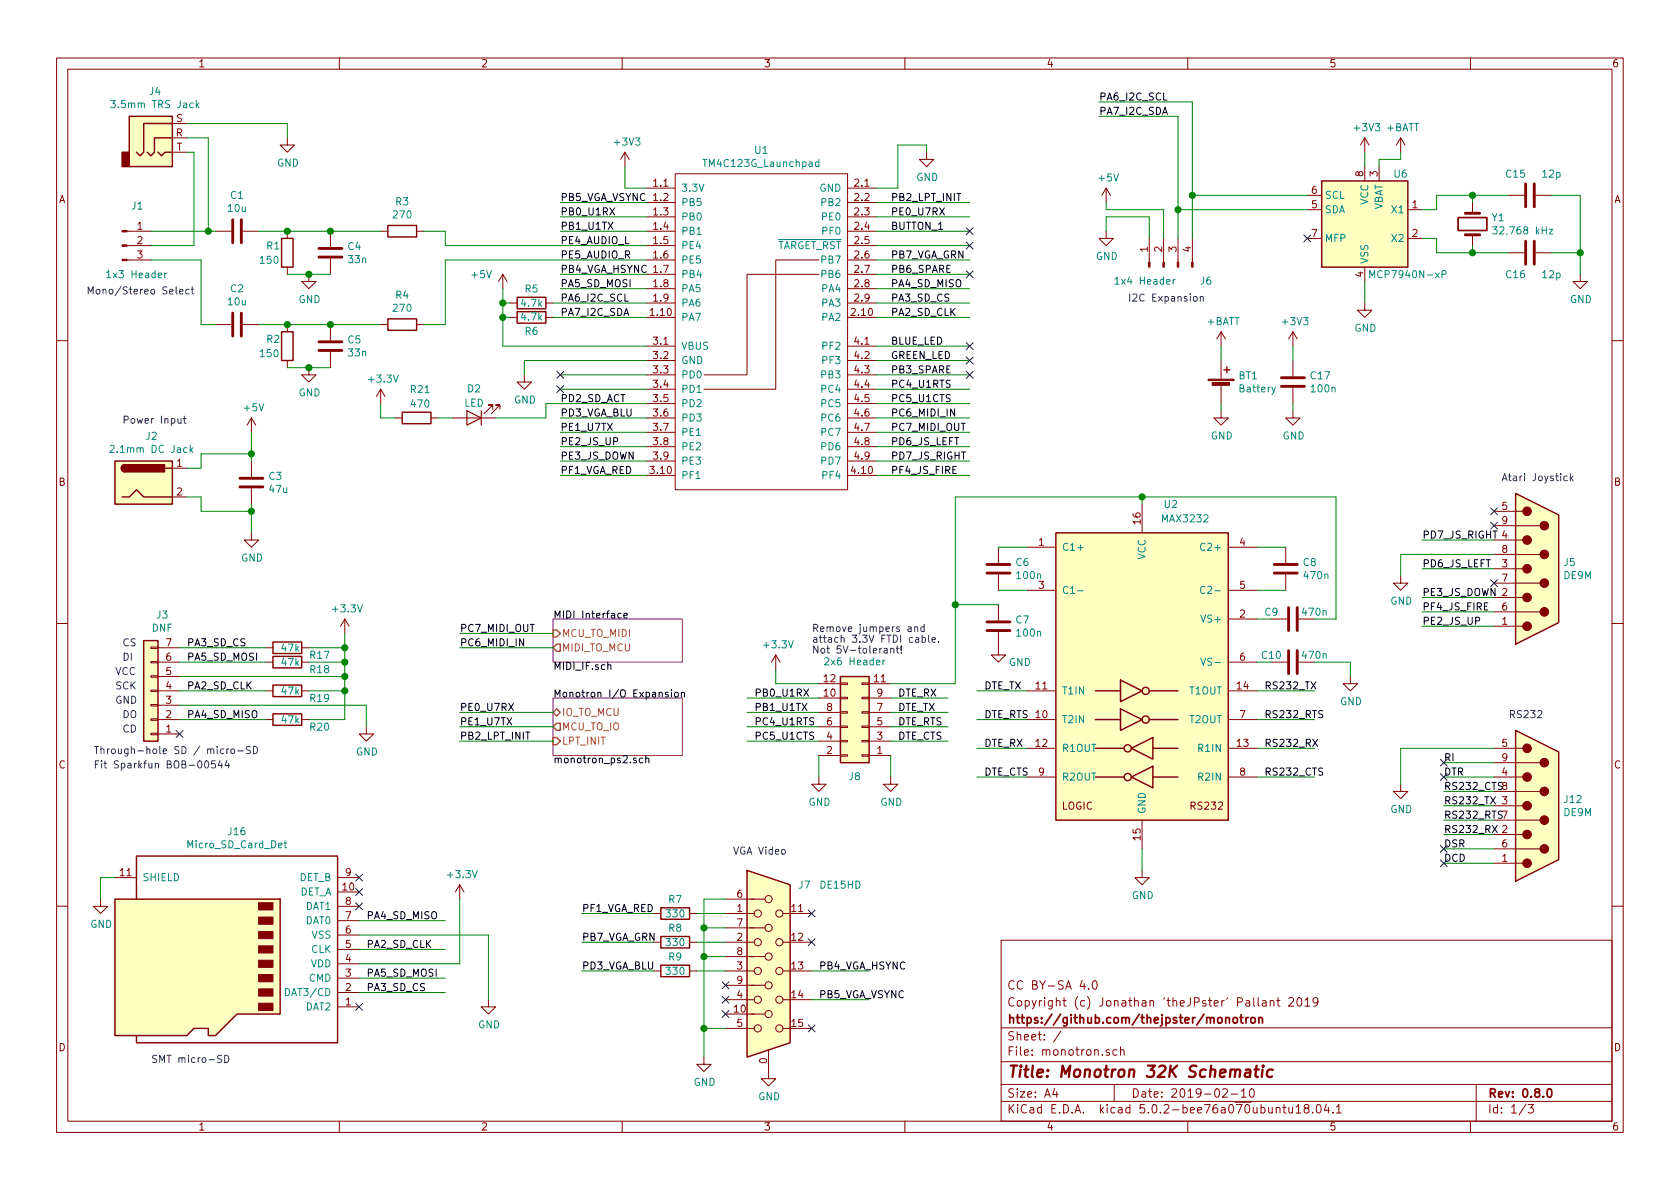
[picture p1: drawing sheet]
EESchema Schematic File Version 4
LIBS:monotron-cache
EELAYER 26 0
EELAYER END
$Descr A4 11693 8268
encoding utf-8
Sheet 1 3
Title "Monotron 32K Schematic"
Date "2019-02-10"
Rev "0.8.0"
Comp "https://github.com/thejpster/monotron"
Comment1 "Copyright (c) Jonathan 'theJPster' Pallant 2019"
Comment2 "CC BY-SA 4.0"
Comment3 ""
Comment4 ""
$EndDescr
$Comp
L power:+5V #PWR02
U 1 1
P 1750 3000
F 0 "#PWR02" H 1750 2850 50  0001 C CNN
F 1 "+5V" H 1765 3173 50  0000 C CNN
F 2 "" H 1750 3000 50  0001 C CNN
F 3 "" H 1750 3000 50  0001 C CNN
	1    1750 3000
	1    0    0    -1  
$EndComp
$Comp
L power:GND #PWR03
U 1 1
P 1750 3700
F 0 "#PWR03" H 1750 3450 50  0001 C CNN
F 1 "GND" H 1755 3527 50  0000 C CNN
F 2 "" H 1750 3700 50  0001 C CNN
F 3 "" H 1750 3700 50  0001 C CNN
	1    1750 3700
	1    0    0    -1  
$EndComp
$Comp
L Device:C C3
U 1 1
P 1750 3350
F 0 "C3" H 1865 3396 50  0000 L CNN
F 1 "47u" H 1865 3305 50  0000 L CNN
F 2 "Capacitor_THT:C_Radial_D5.0mm_H5.0mm_P2.00mm" H 1788 3200 50  0001 C CNN
F 3 "~" H 1750 3350 50  0001 C CNN
	1    1750 3350
	1    0    0    -1  
$EndComp
Text Notes 850  2950 0    50   ~ 0
Power Input
$Comp
L Connector:DB9_Male J5
U 1 1
P 10700 3950
F 0 "J5" H 10880 3996 50  0000 L CNN
F 1 "DE9M" H 10880 3905 50  0000 L CNN
F 2 "Connector_Dsub:DSUB-9_Male_Horizontal_P2.77x2.84mm_EdgePinOffset7.70mm_Housed_MountingHolesOffset9.12mm" H 10700 3950 50  0001 C CNN
F 3 " http://portal.fciconnect.com/Comergent//fci/drawing/c-dd-0024.pdf" H 10700 3950 50  0001 C CNN
F 4 "609-5918-ND" H 10700 3950 50  0001 C CNN "Digikey"
	1    10700 3950
	1    0    0    -1  
$EndComp
Text Label 9900 4350 0    50   ~ 0
PE2_JS_UP
Text Label 9900 4250 0    50   ~ 0
PF4_JS_FIRE
Text Label 9900 4150 0    50   ~ 0
PE3_JS_DOWN
Text Label 9900 3950 0    50   ~ 0
PD6_JS_LEFT
Text Label 9900 3750 0    50   ~ 0
PD7_JS_RIGHT
$Comp
L power:GND #PWR01
U 1 1
P 9750 4000
F 0 "#PWR01" H 9750 3750 50  0001 C CNN
F 1 "GND" H 9755 3827 50  0000 C CNN
F 2 "" H 9750 4000 50  0001 C CNN
F 3 "" H 9750 4000 50  0001 C CNN
	1    9750 4000
	1    0    0    -1  
$EndComp
Wire Wire Line
	6200 4850 6600 4850
Wire Wire Line
	5700 4750 5400 4750
Wire Wire Line
	5400 4750 5400 4650
$Comp
L power:+3.3V #PWR016
U 1 1
P 5400 4650
F 0 "#PWR016" H 5400 4500 50  0001 C CNN
F 1 "+3.3V" H 5415 4823 50  0000 C CNN
F 2 "" H 5400 4650 50  0001 C CNN
F 3 "" H 5400 4650 50  0001 C CNN
	1    5400 4650
	1    0    0    -1  
$EndComp
$Comp
L power:GND #PWR017
U 1 1
P 5700 5400
F 0 "#PWR017" H 5700 5150 50  0001 C CNN
F 1 "GND" H 5705 5227 50  0000 C CNN
F 2 "" H 5700 5400 50  0001 C CNN
F 3 "" H 5700 5400 50  0001 C CNN
	1    5700 5400
	1    0    0    -1  
$EndComp
Text Label 5250 5150 0    50   ~ 0
PC5_U1CTS
Text Label 5250 5050 0    50   ~ 0
PC4_U1RTS
Text Label 5250 4950 0    50   ~ 0
PB1_U1TX
Text Label 5250 4850 0    50   ~ 0
PB0_U1RX
Text Label 1300 4500 0    50   ~ 0
PA3_SD_CS
Text Label 1300 5000 0    50   ~ 0
PA4_SD_MISO
$Comp
L power:GND #PWR05
U 1 1
P 2550 5050
F 0 "#PWR05" H 2550 4800 50  0001 C CNN
F 1 "GND" H 2555 4877 50  0000 C CNN
F 2 "" H 2550 5050 50  0001 C CNN
F 3 "" H 2550 5050 50  0001 C CNN
	1    2550 5050
	1    0    0    -1  
$EndComp
$Comp
L power:+3.3V #PWR04
U 1 1
P 2400 4400
F 0 "#PWR04" H 2400 4250 50  0001 C CNN
F 1 "+3.3V" H 2415 4573 50  0000 C CNN
F 2 "" H 2400 4400 50  0001 C CNN
F 3 "" H 2400 4400 50  0001 C CNN
	1    2400 4400
	1    0    0    -1  
$EndComp
Wire Wire Line
	5200 4850 5700 4850
Wire Wire Line
	5200 4950 5700 4950
Wire Wire Line
	5200 5050 5700 5050
Wire Wire Line
	5200 5150 5700 5150
NoConn ~ 10400 3550
NoConn ~ 10400 4050
$Comp
L power:GND #PWR018
U 1 1
P 6200 5400
F 0 "#PWR018" H 6200 5150 50  0001 C CNN
F 1 "GND" H 6205 5227 50  0000 C CNN
F 2 "" H 6200 5400 50  0001 C CNN
F 3 "" H 6200 5400 50  0001 C CNN
	1    6200 5400
	1    0    0    -1  
$EndComp
Wire Wire Line
	6200 5250 6200 5400
Wire Wire Line
	5700 5400 5700 5250
$Comp
L Connector:DB15_Female_HighDensity_MountingHoles J7
U 1 1
P 5350 6750
F 0 "J7" H 5600 7350 50  0000 C CNN
F 1 "DE15HD" H 5850 7350 50  0000 C CNN
F 2 "Connector_Dsub:DSUB-15-HD_Female_Horizontal_P2.29x1.98mm_EdgePinOffset8.35mm_Housed_MountingHolesOffset10.89mm" H 4400 7150 50  0001 C CNN
F 3 "https://www.amphenol-icc.com/media/wysiwyg/files/drawing/c-cd-0012.pdf" H 4400 7150 50  0001 C CNN
F 4 "609-5181-ND" H 5350 6750 50  0001 C CNN "Digikey"
	1    5350 6750
	1    0    0    -1  
$EndComp
Wire Wire Line
	5050 6350 4850 6350
Wire Wire Line
	5050 6550 4850 6550
Wire Wire Line
	5050 6750 4850 6750
$Comp
L Device:R R7
U 1 1
P 4700 6350
F 0 "R7" V 4600 6350 50  0000 C CNN
F 1 "330" V 4700 6350 50  0000 C CNN
F 2 "Resistor_THT:R_Axial_DIN0204_L3.6mm_D1.6mm_P5.08mm_Horizontal" V 4630 6350 50  0001 C CNN
F 3 "~" H 4700 6350 50  0001 C CNN
	1    4700 6350
	0    1    1    0   
$EndComp
$Comp
L Device:R R8
U 1 1
P 4700 6550
F 0 "R8" V 4600 6550 50  0000 C CNN
F 1 "330" V 4700 6550 50  0000 C CNN
F 2 "Resistor_THT:R_Axial_DIN0204_L3.6mm_D1.6mm_P5.08mm_Horizontal" V 4630 6550 50  0001 C CNN
F 3 "~" H 4700 6550 50  0001 C CNN
	1    4700 6550
	0    1    1    0   
$EndComp
$Comp
L Device:R R9
U 1 1
P 4700 6750
F 0 "R9" V 4600 6750 50  0000 C CNN
F 1 "330" V 4700 6750 50  0000 C CNN
F 2 "Resistor_THT:R_Axial_DIN0204_L3.6mm_D1.6mm_P5.08mm_Horizontal" V 4630 6750 50  0001 C CNN
F 3 "~" H 4700 6750 50  0001 C CNN
	1    4700 6750
	0    1    1    0   
$EndComp
Text Label 4050 6350 0    50   ~ 0
PF1_VGA_RED
Text Label 4050 6550 0    50   ~ 0
PB7_VGA_GRN
Text Label 4050 6750 0    50   ~ 0
PD3_VGA_BLU
Wire Wire Line
	5650 6750 6050 6750
Wire Wire Line
	5650 6950 6050 6950
Text Label 5700 6950 0    50   ~ 0
PB5_VGA_VSYNC
Text Label 5700 6750 0    50   ~ 0
PB4_VGA_HSYNC
Wire Wire Line
	5050 6250 4900 6250
Wire Wire Line
	4900 6250 4900 6450
Wire Wire Line
	5050 6450 4900 6450
Connection ~ 4900 6450
Wire Wire Line
	4900 6450 4900 6650
Wire Wire Line
	5050 6650 4900 6650
Connection ~ 4900 6650
Wire Wire Line
	4900 6650 4900 7150
Wire Wire Line
	5050 7150 4900 7150
Connection ~ 4900 7150
Wire Wire Line
	4900 7150 4900 7350
NoConn ~ 5050 7050
NoConn ~ 5050 6950
NoConn ~ 5050 6850
NoConn ~ 5650 6350
NoConn ~ 5650 6550
NoConn ~ 5650 7150
$Comp
L power:GND #PWR013
U 1 1
P 4900 7350
F 0 "#PWR013" H 4900 7100 50  0001 C CNN
F 1 "GND" H 4905 7177 50  0000 C CNN
F 2 "" H 4900 7350 50  0001 C CNN
F 3 "" H 4900 7350 50  0001 C CNN
	1    4900 7350
	1    0    0    -1  
$EndComp
Wire Wire Line
	4050 6350 4550 6350
Wire Wire Line
	4050 6750 4550 6750
Wire Wire Line
	4050 6550 4550 6550
NoConn ~ 10400 3650
$Comp
L Connector_Generic:Conn_02x06_Odd_Even J8
U 1 1
P 6000 5050
F 0 "J8" H 6050 5400 50  0000 C CNN
F 1 "2x6 Header" H 6050 4600 50  0000 C CNN
F 2 "Connector_PinHeader_2.54mm:PinHeader_2x06_P2.54mm_Vertical" H 6000 5050 50  0001 C CNN
F 3 "~" H 6000 5050 50  0001 C CNN
F 4 "609-3263-ND‎" H 6000 5050 50  0001 C CNN "Digikey"
	1    6000 5050
	-1   0    0    1   
$EndComp
$Comp
L tm4c123g_launchpad:TM4C123G_Launchpad U1
U 1 1
P 5300 2300
F 0 "U1" H 5300 3565 50  0000 C CNN
F 1 "TM4C123G_Launchpad" H 5300 3474 50  0000 C CNN
F 2 "Launchpad:Launchpad_4x10" H 5300 2300 50  0001 C CNN
F 3 "" H 5300 2300 50  0001 C CNN
F 4 "609-6378-ND‎" H 5300 2300 50  0001 C CNN "Digikey"
F 5 "296-35760-ND" H 5300 2300 50  0001 C CNN "Digikey"
	1    5300 2300
	1    0    0    -1  
$EndComp
$Comp
L power:+3V3 #PWR014
U 1 1
P 4350 1150
F 0 "#PWR014" H 4350 1000 50  0001 C CNN
F 1 "+3V3" H 4365 1323 50  0000 C CNN
F 2 "" H 4350 1150 50  0001 C CNN
F 3 "" H 4350 1150 50  0001 C CNN
	1    4350 1150
	1    0    0    -1  
$EndComp
Wire Wire Line
	4500 1300 4350 1300
Wire Wire Line
	4350 1300 4350 1150
$Comp
L power:GND #PWR019
U 1 1
P 6450 1050
F 0 "#PWR019" H 6450 800 50  0001 C CNN
F 1 "GND" H 6455 877 50  0000 C CNN
F 2 "" H 6450 1050 50  0001 C CNN
F 3 "" H 6450 1050 50  0001 C CNN
	1    6450 1050
	1    0    0    -1  
$EndComp
Wire Wire Line
	6450 1050 6450 1000
Wire Wire Line
	6450 1000 6250 1000
Wire Wire Line
	6250 1000 6250 1300
Wire Wire Line
	6250 1300 6100 1300
$Comp
L power:GND #PWR012
U 1 1
P 3650 2600
F 0 "#PWR012" H 3650 2350 50  0001 C CNN
F 1 "GND" H 3655 2427 50  0000 C CNN
F 2 "" H 3650 2600 50  0001 C CNN
F 3 "" H 3650 2600 50  0001 C CNN
	1    3650 2600
	1    0    0    -1  
$EndComp
Wire Wire Line
	4500 2500 3650 2500
Wire Wire Line
	3650 2500 3650 2600
$Comp
L power:+5V #PWR011
U 1 1
P 3500 2000
F 0 "#PWR011" H 3500 1850 50  0001 C CNN
F 1 "+5V" H 3350 2100 50  0000 C CNN
F 2 "" H 3500 2000 50  0001 C CNN
F 3 "" H 3500 2000 50  0001 C CNN
	1    3500 2000
	1    0    0    -1  
$EndComp
Text Label 3900 3300 0    50   ~ 0
PF1_VGA_RED
Wire Wire Line
	4500 3300 3900 3300
Wire Wire Line
	3900 3200 4500 3200
Wire Wire Line
	3900 3100 4500 3100
Wire Wire Line
	3900 2900 4500 2900
Wire Wire Line
	3900 2700 4500 2700
Wire Wire Line
	3900 2600 4500 2600
Wire Wire Line
	3900 1400 4500 1400
Wire Wire Line
	3900 1500 4500 1500
Wire Wire Line
	3900 1600 4500 1600
Wire Wire Line
	3900 1900 4500 1900
Wire Wire Line
	3900 2000 4500 2000
Wire Wire Line
	6100 2200 6750 2200
Wire Wire Line
	6750 2100 6100 2100
Wire Wire Line
	6750 2000 6100 2000
Wire Wire Line
	6750 1800 6100 1800
Wire Wire Line
	6750 1700 6100 1700
Wire Wire Line
	6750 1600 6100 1600
Wire Wire Line
	6750 2400 6100 2400
Wire Wire Line
	6100 2500 6750 2500
Wire Wire Line
	6100 2700 6750 2700
Wire Wire Line
	6750 2800 6100 2800
Wire Wire Line
	6100 2900 6750 2900
Wire Wire Line
	6750 3000 6100 3000
Wire Wire Line
	6100 3100 6750 3100
Wire Wire Line
	6750 3200 6100 3200
Wire Wire Line
	6100 3300 6750 3300
Text Label 6200 1800 0    50   ~ 0
PB7_VGA_GRN
Text Label 3900 2900 0    50   ~ 0
PD3_VGA_BLU
Text Label 3900 1500 0    50   ~ 0
PB0_U1RX
Text Label 3900 1600 0    50   ~ 0
PB1_U1TX
Text Label 6200 2700 0    50   ~ 0
PC4_U1RTS
Text Label 6200 2800 0    50   ~ 0
PC5_U1CTS
Text Label 3900 1900 0    50   ~ 0
PB4_VGA_HSYNC
Text Label 3900 1400 0    50   ~ 0
PB5_VGA_VSYNC
Text Label 6200 2000 0    50   ~ 0
PA4_SD_MISO
Text Label 6200 2200 0    50   ~ 0
PA2_SD_CLK
Text Label 3900 2000 0    50   ~ 0
PA5_SD_MOSI
Text Label 6200 2100 0    50   ~ 0
PA3_SD_CS
Text Label 6200 3200 0    50   ~ 0
PD7_JS_RIGHT
Text Label 6200 3100 0    50   ~ 0
PD6_JS_LEFT
Text Label 6200 3300 0    50   ~ 0
PF4_JS_FIRE
$Comp
L Connector:AudioJack3 J4
U 1 1
P 1100 950
F 0 "J4" H 1080 1275 50  0000 C CNN
F 1 "3.5mm TRS Jack" H 1080 1184 50  0000 C CNN
F 2 "Connector_Audio:Jack_3.5mm_CUI_SJ1-3533NG_Horizontal" H 1100 950 50  0001 C CNN
F 3 "~" H 1100 950 50  0001 C CNN
F 4 "CP1-3533NG-ND‎" H 1100 950 50  0001 C CNN "Digikey"
	1    1100 950 
	1    0    0    -1  
$EndComp
$Comp
L Device:R R3
U 1 1
P 2800 1600
F 0 "R3" V 2593 1600 50  0000 C CNN
F 1 "270" V 2684 1600 50  0000 C CNN
F 2 "Resistor_THT:R_Axial_DIN0204_L3.6mm_D1.6mm_P5.08mm_Horizontal" V 2730 1600 50  0001 C CNN
F 3 "~" H 2800 1600 50  0001 C CNN
	1    2800 1600
	0    1    1    0   
$EndComp
$Comp
L Device:R R4
U 1 1
P 2800 2250
F 0 "R4" V 2593 2250 50  0000 C CNN
F 1 "270" V 2684 2250 50  0000 C CNN
F 2 "Resistor_THT:R_Axial_DIN0204_L3.6mm_D1.6mm_P5.08mm_Horizontal" V 2730 2250 50  0001 C CNN
F 3 "~" H 2800 2250 50  0001 C CNN
	1    2800 2250
	0    1    1    0   
$EndComp
$Comp
L Device:R R2
U 1 1
P 2000 2400
F 0 "R2" H 1850 2450 50  0000 L CNN
F 1 "150" H 1800 2350 50  0000 L CNN
F 2 "Resistor_THT:R_Axial_DIN0204_L3.6mm_D1.6mm_P5.08mm_Horizontal" V 1930 2400 50  0001 C CNN
F 3 "~" H 2000 2400 50  0001 C CNN
	1    2000 2400
	1    0    0    -1  
$EndComp
$Comp
L Device:R R1
U 1 1
P 2000 1750
F 0 "R1" H 1850 1800 50  0000 L CNN
F 1 "150" H 1800 1700 50  0000 L CNN
F 2 "Resistor_THT:R_Axial_DIN0204_L3.6mm_D1.6mm_P5.08mm_Horizontal" V 1930 1750 50  0001 C CNN
F 3 "~" H 2000 1750 50  0001 C CNN
	1    2000 1750
	1    0    0    -1  
$EndComp
$Comp
L Device:C C4
U 1 1
P 2300 1750
F 0 "C4" H 2415 1796 50  0000 L CNN
F 1 "33n" H 2415 1705 50  0000 L CNN
F 2 "Capacitor_THT:C_Disc_D5.0mm_W2.5mm_P2.50mm" H 2338 1600 50  0001 C CNN
F 3 "~" H 2300 1750 50  0001 C CNN
	1    2300 1750
	1    0    0    -1  
$EndComp
$Comp
L Device:C C5
U 1 1
P 2300 2400
F 0 "C5" H 2415 2446 50  0000 L CNN
F 1 "33n" H 2415 2355 50  0000 L CNN
F 2 "Capacitor_THT:C_Disc_D5.0mm_W2.5mm_P2.50mm" H 2338 2250 50  0001 C CNN
F 3 "~" H 2300 2400 50  0001 C CNN
	1    2300 2400
	1    0    0    -1  
$EndComp
$Comp
L Device:C C2
U 1 1
P 1650 2250
F 0 "C2" V 1398 2250 50  0000 C CNN
F 1 "10u" V 1489 2250 50  0000 C CNN
F 2 "Capacitor_THT:C_Radial_D5.0mm_H5.0mm_P2.00mm" H 1688 2100 50  0001 C CNN
F 3 "~" H 1650 2250 50  0001 C CNN
	1    1650 2250
	0    1    1    0   
$EndComp
$Comp
L Device:C C1
U 1 1
P 1650 1600
F 0 "C1" V 1398 1600 50  0000 C CNN
F 1 "10u" V 1489 1600 50  0000 C CNN
F 2 "Capacitor_THT:C_Radial_D5.0mm_H5.0mm_P2.00mm" H 1688 1450 50  0001 C CNN
F 3 "~" H 1650 1600 50  0001 C CNN
	1    1650 1600
	0    1    1    0   
$EndComp
Wire Wire Line
	1800 1600 2000 1600
Wire Wire Line
	2000 1600 2300 1600
Connection ~ 2000 1600
Wire Wire Line
	2300 1600 2650 1600
Connection ~ 2300 1600
Wire Wire Line
	2300 2250 2650 2250
Wire Wire Line
	2000 2250 2300 2250
Connection ~ 2300 2250
Wire Wire Line
	2000 2250 1800 2250
Connection ~ 2000 2250
Wire Wire Line
	2000 2550 2150 2550
Wire Wire Line
	2000 1900 2150 1900
$Comp
L power:GND #PWR07
U 1 1
P 2150 1900
F 0 "#PWR07" H 2150 1650 50  0001 C CNN
F 1 "GND" H 2155 1727 50  0000 C CNN
F 2 "" H 2150 1900 50  0001 C CNN
F 3 "" H 2150 1900 50  0001 C CNN
	1    2150 1900
	1    0    0    -1  
$EndComp
Connection ~ 2150 1900
Wire Wire Line
	2150 1900 2300 1900
$Comp
L power:GND #PWR08
U 1 1
P 2150 2550
F 0 "#PWR08" H 2150 2300 50  0001 C CNN
F 1 "GND" H 2155 2377 50  0000 C CNN
F 2 "" H 2150 2550 50  0001 C CNN
F 3 "" H 2150 2550 50  0001 C CNN
	1    2150 2550
	1    0    0    -1  
$EndComp
Connection ~ 2150 2550
Wire Wire Line
	2150 2550 2300 2550
Wire Wire Line
	1400 1800 1400 2250
Wire Wire Line
	1400 2250 1500 2250
$Comp
L power:GND #PWR06
U 1 1
P 2000 950
F 0 "#PWR06" H 2000 700 50  0001 C CNN
F 1 "GND" H 2005 777 50  0000 C CNN
F 2 "" H 2000 950 50  0001 C CNN
F 3 "" H 2000 950 50  0001 C CNN
	1    2000 950 
	1    0    0    -1  
$EndComp
$Comp
L Connector:Conn_01x03_Male J1
U 1 1
P 850 1700
F 0 "J1" H 956 1978 50  0000 C CNN
F 1 "1x3 Header" H 950 1500 50  0000 C CNN
F 2 "Connector_PinHeader_2.54mm:PinHeader_1x03_P2.54mm_Vertical" H 850 1700 50  0001 C CNN
F 3 "~" H 850 1700 50  0001 C CNN
F 4 "609-3504-ND‎" H 850 1700 50  0001 C CNN "Digikey"
	1    850  1700
	1    0    0    -1  
$EndComp
Wire Wire Line
	1050 1600 1450 1600
Wire Wire Line
	1400 1800 1050 1800
Wire Wire Line
	1300 850  2000 850 
Wire Wire Line
	2000 850  2000 950 
Wire Wire Line
	1450 1600 1450 950 
Wire Wire Line
	1450 950  1300 950 
Connection ~ 1450 1600
Wire Wire Line
	1450 1600 1500 1600
Wire Wire Line
	1050 1700 1350 1700
Wire Wire Line
	1350 1700 1350 1050
Wire Wire Line
	1350 1050 1300 1050
NoConn ~ 6750 2400
NoConn ~ 6750 2500
NoConn ~ 3900 2700
NoConn ~ 6750 1600
NoConn ~ 6750 1700
Text Label 3900 2100 0    50   ~ 0
PA6_I2C_SCL
Text Label 3900 2200 0    50   ~ 0
PA7_I2C_SDA
Wire Wire Line
	3900 3000 4500 3000
$Sheet
S 3850 4850 900  400 
U 5C821310
F0 "Monotron I/O Expansion" 50
F1 "monotron_ps2.sch" 50
F2 "IO_TO_MCU" B L 3850 4950 50 
F3 "MCU_TO_IO" O L 3850 5050 50 
F4 "LPT_INIT" I L 3850 5150 50 
$EndSheet
Text Label 3200 4950 0    50   ~ 0
PE0_U7RX
Text Label 3200 5050 0    50   ~ 0
PE1_U7TX
Text Label 6200 1500 0    50   ~ 0
PE0_U7RX
$Comp
L Device:R R6
U 1 1
P 3700 2200
F 0 "R6" V 3600 2200 50  0000 C CNN
F 1 "4.7k" V 3700 2200 50  0000 C CNN
F 2 "Resistor_THT:R_Axial_DIN0204_L3.6mm_D1.6mm_P5.08mm_Horizontal" V 3630 2200 50  0001 C CNN
F 3 "~" H 3700 2200 50  0001 C CNN
	1    3700 2200
	0    -1   -1   0   
$EndComp
$Comp
L Device:R R5
U 1 1
P 3700 2100
F 0 "R5" V 3600 2100 50  0000 C CNN
F 1 "4.7k" V 3700 2100 50  0000 C CNN
F 2 "Resistor_THT:R_Axial_DIN0204_L3.6mm_D1.6mm_P5.08mm_Horizontal" V 3630 2100 50  0001 C CNN
F 3 "~" H 3700 2100 50  0001 C CNN
	1    3700 2100
	0    1    1    0   
$EndComp
Wire Wire Line
	3500 2400 3500 2200
Wire Wire Line
	3500 2400 4500 2400
Wire Wire Line
	3850 2200 4500 2200
Wire Wire Line
	3850 2100 4500 2100
Wire Wire Line
	3550 2100 3500 2100
Connection ~ 3500 2100
Wire Wire Line
	3500 2100 3500 2000
Wire Wire Line
	3550 2200 3500 2200
Connection ~ 3500 2200
Wire Wire Line
	3500 2200 3500 2100
Wire Wire Line
	6100 1500 6750 1500
$Comp
L Connector:Jack-DC J2
U 1 1
P 1000 3350
F 0 "J2" H 1055 3675 50  0000 C CNN
F 1 "2.1mm DC Jack" H 1055 3584 50  0000 C CNN
F 2 "Connector_BarrelJack:BarrelJack_CUI_PJ-102AH_Horizontal" H 1050 3310 50  0001 C CNN
F 3 "https://www.cui.com/product/resource/digikeypdf/pj-102a.pdf" H 1050 3310 50  0001 C CNN
F 4 "CP-102A-ND" H 1000 3350 50  0001 C CNN "Digikey"
	1    1000 3350
	1    0    0    -1  
$EndComp
Wire Wire Line
	1300 3450 1400 3450
Wire Wire Line
	1400 3450 1400 3550
Wire Wire Line
	1400 3550 1750 3550
Wire Wire Line
	1750 3550 1750 3500
Wire Wire Line
	1750 3200 1750 3150
Wire Wire Line
	1750 3150 1400 3150
Wire Wire Line
	1400 3150 1400 3250
Wire Wire Line
	1400 3250 1300 3250
Wire Wire Line
	1750 3000 1750 3150
Connection ~ 1750 3150
Wire Wire Line
	1750 3550 1750 3700
Connection ~ 1750 3550
Text Label 3900 3000 0    50   ~ 0
PE1_U7TX
$Comp
L Connector:Conn_01x04_Male J6
U 1 1
P 8100 1850
F 0 "J6" V 8000 1600 50  0000 R CNN
F 1 "1x4 Header" V 8000 2200 50  0000 R CNN
F 2 "Connector_PinHeader_2.54mm:PinHeader_1x04_P2.54mm_Vertical" H 8100 1850 50  0001 C CNN
F 3 "~" H 8100 1850 50  0001 C CNN
	1    8100 1850
	0    -1   -1   0   
$EndComp
$Comp
L power:+5V #PWR09
U 1 1
P 7700 1400
F 0 "#PWR09" H 7700 1250 50  0001 C CNN
F 1 "+5V" H 7715 1573 50  0000 C CNN
F 2 "" H 7700 1400 50  0001 C CNN
F 3 "" H 7700 1400 50  0001 C CNN
	1    7700 1400
	1    0    0    -1  
$EndComp
$Comp
L power:GND #PWR010
U 1 1
P 7700 1600
F 0 "#PWR010" H 7700 1350 50  0001 C CNN
F 1 "GND" H 7705 1427 50  0000 C CNN
F 2 "" H 7700 1600 50  0001 C CNN
F 3 "" H 7700 1600 50  0001 C CNN
	1    7700 1600
	1    0    0    -1  
$EndComp
Text Label 7650 700  0    50   ~ 0
PA6_I2C_SCL
Text Label 7650 800  0    50   ~ 0
PA7_I2C_SDA
$Comp
L Connector_Generic:Conn_01x07 J3
U 1 1
P 1050 4800
F 0 "J3" H 970 4275 50  0000 C CNN
F 1 "DNF" H 970 4366 50  0000 C CNN
F 2 "Connector_PinHeader_2.54mm:PinHeader_1x07_P2.54mm_Vertical" H 1050 4800 50  0001 C CNN
F 3 "~" H 1050 4800 50  0001 C CNN
	1    1050 4800
	-1   0    0    1   
$EndComp
Text Label 1300 4600 0    50   ~ 0
PA5_SD_MOSI
Text Label 1300 4800 0    50   ~ 0
PA2_SD_CLK
NoConn ~ 1250 5100
Text Notes 850  5100 0    50   ~ 0
CD
Text Notes 850  5000 0    50   ~ 0
DO
Text Notes 800  4900 0    50   ~ 0
GND
Text Notes 800  4800 0    50   ~ 0
SCK
Text Notes 800  4700 0    50   ~ 0
VCC
Text Notes 850  4600 0    50   ~ 0
DI
Text Notes 850  4500 0    50   ~ 0
CS
$Comp
L Interface_UART:MAX3232 U?
U 1 1
P 7950 4700
AR Path="/5C526519/5C4BB18D" Ref="U?"  Part="1" 
AR Path="/5C4BB18D" Ref="U2"  Part="1" 
F 0 "U2" H 8150 5900 50  0000 C CNN
F 1 "MAX3232" H 8250 5800 50  0000 C CNN
F 2 "Package_DIP:DIP-16_W7.62mm" H 8000 3650 50  0001 L CNN
F 3 "http://www.intersil.com/content/dam/Intersil/documents/icl3/icl3221-22-23-32-41-43.pdf" H 7950 4800 50  0001 C CNN
F 4 "ICL3232CPZ-ND" H 7950 4700 50  0001 C CNN "Digikey"
	1    7950 4700
	1    0    0    -1  
$EndComp
$Comp
L Connector:DB9_Male J?
U 1 1
P 10700 5600
AR Path="/5C526519/5C4BB195" Ref="J?"  Part="1" 
AR Path="/5C4BB195" Ref="J12"  Part="1" 
F 0 "J12" H 10880 5646 50  0000 L CNN
F 1 "DE9M" H 10880 5555 50  0000 L CNN
F 2 "Connector_Dsub:DSUB-9_Male_Horizontal_P2.77x2.84mm_EdgePinOffset7.70mm_Housed_MountingHolesOffset9.12mm" H 10700 5600 50  0001 C CNN
F 3 "http://portal.fciconnect.com/Comergent//fci/drawing/c-dd-0024.pdf" H 10700 5600 50  0001 C CNN
F 4 "609-5918-ND" H 10700 5600 50  0001 C CNN "Digikey"
	1    10700 5600
	1    0    0    -1  
$EndComp
Wire Wire Line
	7950 3450 7950 3500
Wire Wire Line
	6800 5000 7150 5000
Wire Wire Line
	6800 4800 7150 4800
Wire Wire Line
	6800 5400 7150 5400
$Comp
L power:GND #PWR?
U 1 1
P 7950 6050
AR Path="/5C526519/5C4BB1A5" Ref="#PWR?"  Part="1" 
AR Path="/5C4BB1A5" Ref="#PWR025"  Part="1" 
F 0 "#PWR025" H 7950 5800 50  0001 C CNN
F 1 "GND" H 7955 5877 50  0000 C CNN
F 2 "" H 7950 6050 50  0001 C CNN
F 3 "" H 7950 6050 50  0001 C CNN
	1    7950 6050
	1    0    0    -1  
$EndComp
Wire Wire Line
	7950 5900 7950 6050
$Comp
L Device:C C?
U 1 1
P 6950 3950
AR Path="/5C526519/5C4BB1AC" Ref="C?"  Part="1" 
AR Path="/5C4BB1AC" Ref="C6"  Part="1" 
F 0 "C6" H 7065 3996 50  0000 L CNN
F 1 "100n" H 7065 3905 50  0000 L CNN
F 2 "Capacitor_THT:C_Disc_D5.0mm_W2.5mm_P2.50mm" H 6988 3800 50  0001 C CNN
F 3 "~" H 6950 3950 50  0001 C CNN
	1    6950 3950
	1    0    0    -1  
$EndComp
$Comp
L Device:C C?
U 1 1
P 8950 3950
AR Path="/5C526519/5C4BB1B3" Ref="C?"  Part="1" 
AR Path="/5C4BB1B3" Ref="C8"  Part="1" 
F 0 "C8" H 9065 3996 50  0000 L CNN
F 1 "470n" H 9065 3905 50  0000 L CNN
F 2 "Capacitor_THT:C_Disc_D5.0mm_W2.5mm_P2.50mm" H 8988 3800 50  0001 C CNN
F 3 "~" H 8950 3950 50  0001 C CNN
	1    8950 3950
	1    0    0    -1  
$EndComp
$Comp
L Device:C C?
U 1 1
P 9000 4300
AR Path="/5C526519/5C4BB1BA" Ref="C?"  Part="1" 
AR Path="/5C4BB1BA" Ref="C9"  Part="1" 
F 0 "C9" V 8950 4150 50  0000 C CNN
F 1 "470n" V 8950 4450 50  0000 C CNN
F 2 "Capacitor_THT:C_Disc_D5.0mm_W2.5mm_P2.50mm" H 9038 4150 50  0001 C CNN
F 3 "~" H 9000 4300 50  0001 C CNN
	1    9000 4300
	0    1    1    0   
$EndComp
$Comp
L Device:C C?
U 1 1
P 9000 4600
AR Path="/5C526519/5C4BB1C1" Ref="C?"  Part="1" 
AR Path="/5C4BB1C1" Ref="C10"  Part="1" 
F 0 "C10" V 8950 4450 50  0000 C CNN
F 1 "470n" V 8950 4750 50  0000 C CNN
F 2 "Capacitor_THT:C_Disc_D5.0mm_W2.5mm_P2.50mm" H 9038 4450 50  0001 C CNN
F 3 "~" H 9000 4600 50  0001 C CNN
	1    9000 4600
	0    1    1    0   
$EndComp
Wire Wire Line
	8750 4100 8950 4100
Wire Wire Line
	8750 3800 8950 3800
Wire Wire Line
	6950 3800 7150 3800
Wire Wire Line
	6950 4100 7150 4100
$Comp
L power:GND #PWR?
U 1 1
P 9400 4700
AR Path="/5C526519/5C4BB1CE" Ref="#PWR?"  Part="1" 
AR Path="/5C4BB1CE" Ref="#PWR026"  Part="1" 
F 0 "#PWR026" H 9400 4450 50  0001 C CNN
F 1 "GND" H 9405 4527 50  0000 C CNN
F 2 "" H 9400 4700 50  0001 C CNN
F 3 "" H 9400 4700 50  0001 C CNN
	1    9400 4700
	1    0    0    -1  
$EndComp
Wire Wire Line
	9400 4600 9400 4700
$Comp
L power:GND #PWR?
U 1 1
P 9750 5450
AR Path="/5C526519/5C4BB1DE" Ref="#PWR?"  Part="1" 
AR Path="/5C4BB1DE" Ref="#PWR027"  Part="1" 
F 0 "#PWR027" H 9750 5200 50  0001 C CNN
F 1 "GND" H 9755 5277 50  0000 C CNN
F 2 "" H 9750 5450 50  0001 C CNN
F 3 "" H 9750 5450 50  0001 C CNN
	1    9750 5450
	1    0    0    -1  
$EndComp
Text Label 10050 5300 0    50   ~ 0
RI
Wire Wire Line
	10050 5300 10400 5300
Wire Wire Line
	10050 5400 10400 5400
Wire Wire Line
	10050 5500 10400 5500
Wire Wire Line
	10050 5600 10400 5600
Wire Wire Line
	10050 5700 10400 5700
Wire Wire Line
	10050 5800 10400 5800
Wire Wire Line
	10050 5900 10400 5900
Wire Wire Line
	10050 6000 10400 6000
Text Label 10050 5400 0    50   ~ 0
DTR
Text Label 10050 5500 0    50   ~ 0
RS232_CTS
Text Label 10050 5600 0    50   ~ 0
RS232_TX
Text Label 10050 5700 0    50   ~ 0
RS232_RTS
Text Label 10050 5800 0    50   ~ 0
RS232_RX
Text Label 10050 5900 0    50   ~ 0
DSR
Text Label 10050 6000 0    50   ~ 0
DCD
Wire Wire Line
	8750 4800 9150 4800
Wire Wire Line
	8750 5000 9150 5000
Wire Wire Line
	8750 5200 9150 5200
Wire Wire Line
	8750 5400 9150 5400
Text Label 8800 4800 0    50   ~ 0
RS232_TX
Text Label 8800 5000 0    50   ~ 0
RS232_RTS
Text Label 8800 5200 0    50   ~ 0
RS232_RX
Text Label 8800 5400 0    50   ~ 0
RS232_CTS
$Comp
L Device:C C?
U 1 1
P 6950 4350
AR Path="/5C526519/5C4BB204" Ref="C?"  Part="1" 
AR Path="/5C4BB204" Ref="C7"  Part="1" 
F 0 "C7" H 7065 4396 50  0000 L CNN
F 1 "100n" H 7065 4305 50  0000 L CNN
F 2 "Capacitor_THT:C_Disc_D5.0mm_W2.5mm_P2.50mm" H 6988 4200 50  0001 C CNN
F 3 "~" H 6950 4350 50  0001 C CNN
	1    6950 4350
	1    0    0    -1  
$EndComp
$Comp
L power:GND #PWR?
U 1 1
P 6950 4500
AR Path="/5C526519/5C4BB211" Ref="#PWR?"  Part="1" 
AR Path="/5C4BB211" Ref="#PWR020"  Part="1" 
F 0 "#PWR020" H 6950 4250 50  0001 C CNN
F 1 "GND" H 7100 4400 50  0000 C CNN
F 2 "" H 6950 4500 50  0001 C CNN
F 3 "" H 6950 4500 50  0001 C CNN
	1    6950 4500
	1    0    0    -1  
$EndComp
NoConn ~ 10050 5300
NoConn ~ 10050 5400
NoConn ~ 10050 5900
NoConn ~ 10050 6000
Wire Wire Line
	6800 5200 7150 5200
Text Label 6250 4850 0    50   ~ 0
DTE_RX
Text Label 6250 4950 0    50   ~ 0
DTE_TX
Text Label 6250 5050 0    50   ~ 0
DTE_RTS
Text Label 6250 5150 0    50   ~ 0
DTE_CTS
Text Label 6850 4800 0    50   ~ 0
DTE_TX
Text Label 6850 5000 0    50   ~ 0
DTE_RTS
Text Label 6850 5200 0    50   ~ 0
DTE_RX
Text Label 6850 5400 0    50   ~ 0
DTE_CTS
Wire Wire Line
	6200 5150 6600 5150
Wire Wire Line
	6200 5050 6600 5050
Wire Wire Line
	6200 4950 6600 4950
$Comp
L power:GND #PWR015
U 1 1
P 5350 7450
F 0 "#PWR015" H 5350 7200 50  0001 C CNN
F 1 "GND" H 5355 7277 50  0000 C CNN
F 2 "" H 5350 7450 50  0001 C CNN
F 3 "" H 5350 7450 50  0001 C CNN
	1    5350 7450
	1    0    0    -1  
$EndComp
NoConn ~ 3900 2600
Wire Wire Line
	7950 3450 9300 3450
Connection ~ 7950 3450
Wire Wire Line
	6650 4750 6650 4200
Wire Wire Line
	6650 3450 7950 3450
Text Notes 650  5250 0    50   ~ 0
Through-hole SD / micro-SD
Text Label 3900 1700 0    50   ~ 0
PE4_AUDIO_L
Text Label 3900 1800 0    50   ~ 0
PE5_AUDIO_R
Text Notes 5650 4550 0    50   ~ 0
Remove jumpers and\nattach 3.3V FTDI cable.\nNot 5V-tolerant!
Text Label 3900 2800 0    50   ~ 0
PD2_SD_ACT
Text Label 3900 3100 0    50   ~ 0
PE2_JS_UP
Text Label 3900 3200 0    50   ~ 0
PE3_JS_DOWN
Wire Wire Line
	9900 3750 10400 3750
Wire Wire Line
	9900 3950 10400 3950
Wire Wire Line
	9900 4150 10400 4150
Wire Wire Line
	9900 4250 10400 4250
Wire Wire Line
	9900 4350 10400 4350
Text Label 6200 1400 0    50   ~ 0
PB2_LPT_INIT
Text Label 6200 1600 0    50   ~ 0
BUTTON_1
Text Label 6200 1900 0    50   ~ 0
PB6_SPARE
Text Label 6200 2400 0    50   ~ 0
BLUE_LED
Text Label 6200 2500 0    50   ~ 0
GREEN_LED
Text Label 6200 2600 0    50   ~ 0
PB3_SPARE
Text Label 6200 2900 0    50   ~ 0
PC6_MIDI_IN
Text Label 6200 3000 0    50   ~ 0
PC7_MIDI_OUT
Wire Wire Line
	6950 4200 6650 4200
Connection ~ 6650 4200
Wire Wire Line
	6650 4200 6650 3450
Wire Wire Line
	3100 1800 3100 2250
Wire Wire Line
	3100 2250 2950 2250
Wire Wire Line
	3100 1800 4500 1800
Wire Wire Line
	3100 1700 3100 1600
Wire Wire Line
	3100 1600 2950 1600
Wire Wire Line
	3100 1700 4500 1700
$Sheet
S 3850 4300 900  300 
U 5C3C82B1
F0 "MIDI Interface" 50
F1 "MIDI_IF.sch" 50
F2 "MCU_TO_MIDI" I L 3850 4400 50 
F3 "MIDI_TO_MCU" O L 3850 4500 50 
$EndSheet
Wire Wire Line
	3850 4400 3200 4400
Wire Wire Line
	3850 4500 3200 4500
Text Label 3200 4400 0    50   ~ 0
PC7_MIDI_OUT
Text Label 3200 4500 0    50   ~ 0
PC6_MIDI_IN
Wire Wire Line
	3850 4950 3200 4950
Wire Wire Line
	3200 5050 3850 5050
$Comp
L Timer:MCP7940N-xP U6
U 1 1
P 9500 1550
F 0 "U6" H 9750 1900 50  0000 C CNN
F 1 "MCP7940N-xP" H 9800 1200 50  0000 C CNN
F 2 "Package_DIP:DIP-8_W7.62mm" H 9500 1550 50  0001 C CNN
F 3 "http://ww1.microchip.com/downloads/en/DeviceDoc/20005010F.pdf" H 9500 1550 50  0001 C CNN
	1    9500 1550
	1    0    0    -1  
$EndComp
$Comp
L Device:Battery_Cell BT1
U 1 1
P 8500 2700
F 0 "BT1" H 8618 2796 50  0000 L CNN
F 1 "Battery" H 8618 2705 50  0000 L CNN
F 2 "Battery:BatteryHolder_Keystone_103_1x20mm" V 8500 2760 50  0001 C CNN
F 3 "https://www.digikey.co.uk/product-detail/en/103/36-103-ND/331620/?itemSeq=281686946" V 8500 2760 50  0001 C CNN
	1    8500 2700
	1    0    0    -1  
$EndComp
$Comp
L Device:Crystal Y1
U 1 1
P 10250 1550
F 0 "Y1" V 10204 1681 50  0000 L CNN
F 1 "32,768 kHz" V 10295 1681 50  0000 L CNN
F 2 "Crystal:Crystal_DS26_D2.0mm_L6.0mm_Horizontal" H 10250 1550 50  0001 C CNN
F 3 "~" H 10250 1550 50  0001 C CNN
	1    10250 1550
	0    1    1    0   
$EndComp
$Comp
L Device:C C15
U 1 1
P 10650 1350
F 0 "C15" V 10500 1250 50  0000 C CNN
F 1 "12p" V 10500 1500 50  0000 C CNN
F 2 "Capacitor_THT:C_Disc_D5.0mm_W2.5mm_P2.50mm" H 10688 1200 50  0001 C CNN
F 3 "~" H 10650 1350 50  0001 C CNN
	1    10650 1350
	0    1    1    0   
$EndComp
$Comp
L Device:C C16
U 1 1
P 10650 1750
F 0 "C16" V 10800 1650 50  0000 C CNN
F 1 "12p" V 10800 1900 50  0000 C CNN
F 2 "Capacitor_THT:C_Disc_D5.0mm_W2.5mm_P2.50mm" H 10688 1600 50  0001 C CNN
F 3 "~" H 10650 1750 50  0001 C CNN
	1    10650 1750
	0    1    1    0   
$EndComp
$Comp
L power:GND #PWR024
U 1 1
P 11000 1900
F 0 "#PWR024" H 11000 1650 50  0001 C CNN
F 1 "GND" H 11005 1727 50  0000 C CNN
F 2 "" H 11000 1900 50  0001 C CNN
F 3 "" H 11000 1900 50  0001 C CNN
	1    11000 1900
	1    0    0    -1  
$EndComp
$Comp
L power:GND #PWR022
U 1 1
P 9500 2100
F 0 "#PWR022" H 9500 1850 50  0001 C CNN
F 1 "GND" H 9505 1927 50  0000 C CNN
F 2 "" H 9500 2100 50  0001 C CNN
F 3 "" H 9500 2100 50  0001 C CNN
	1    9500 2100
	1    0    0    -1  
$EndComp
$Comp
L power:+3V3 #PWR021
U 1 1
P 9500 1050
F 0 "#PWR021" H 9500 900 50  0001 C CNN
F 1 "+3V3" H 9515 1223 50  0000 C CNN
F 2 "" H 9500 1050 50  0001 C CNN
F 3 "" H 9500 1050 50  0001 C CNN
	1    9500 1050
	1    0    0    -1  
$EndComp
$Comp
L power:+BATT #PWR023
U 1 1
P 9750 1050
F 0 "#PWR023" H 9750 900 50  0001 C CNN
F 1 "+BATT" H 9765 1223 50  0000 C CNN
F 2 "" H 9750 1050 50  0001 C CNN
F 3 "" H 9750 1050 50  0001 C CNN
	1    9750 1050
	1    0    0    -1  
$EndComp
Wire Wire Line
	10800 1750 11000 1750
Connection ~ 11000 1750
Wire Wire Line
	11000 1750 11000 1900
Wire Wire Line
	10800 1350 11000 1350
Wire Wire Line
	11000 1350 11000 1750
Wire Wire Line
	9900 1450 10000 1450
Wire Wire Line
	10000 1450 10000 1350
Wire Wire Line
	10000 1350 10250 1350
Wire Wire Line
	10500 1750 10250 1750
Wire Wire Line
	10000 1750 10000 1650
Wire Wire Line
	10000 1650 9900 1650
Wire Wire Line
	10250 1700 10250 1750
Connection ~ 10250 1750
Wire Wire Line
	10250 1750 10000 1750
Wire Wire Line
	10250 1400 10250 1350
Connection ~ 10250 1350
Wire Wire Line
	10250 1350 10500 1350
Wire Wire Line
	9500 1050 9500 1150
Wire Wire Line
	9100 1350 8300 1350
Wire Wire Line
	9100 1450 8200 1450
Wire Wire Line
	8200 1450 8200 1650
Wire Wire Line
	8200 800  8200 1450
Wire Wire Line
	7650 800  8200 800 
Connection ~ 8200 1450
Wire Wire Line
	7650 700  8300 700 
Wire Wire Line
	8300 700  8300 1350
Connection ~ 8300 1350
Wire Wire Line
	8300 1350 8300 1650
Wire Wire Line
	7700 1400 7700 1450
Wire Wire Line
	7700 1450 8100 1450
Wire Wire Line
	8100 1450 8100 1650
Wire Wire Line
	8000 1650 8000 1500
Wire Wire Line
	8000 1500 7700 1500
Wire Wire Line
	7700 1500 7700 1600
Text Notes 7850 2100 0    50   ~ 0
I2C Expansion
Wire Wire Line
	9500 1950 9500 2100
NoConn ~ 9100 1650
$Comp
L Device:C C?
U 1 1
P 9000 2650
AR Path="/5C526519/5C5E2136" Ref="C?"  Part="1" 
AR Path="/5C5E2136" Ref="C17"  Part="1" 
F 0 "C17" H 9115 2696 50  0000 L CNN
F 1 "100n" H 9115 2605 50  0000 L CNN
F 2 "Capacitor_THT:C_Disc_D5.0mm_W2.5mm_P2.50mm" H 9038 2500 50  0001 C CNN
F 3 "~" H 9000 2650 50  0001 C CNN
	1    9000 2650
	1    0    0    -1  
$EndComp
$Comp
L power:GND #PWR028
U 1 1
P 9000 2850
F 0 "#PWR028" H 9000 2600 50  0001 C CNN
F 1 "GND" H 9005 2677 50  0000 C CNN
F 2 "" H 9000 2850 50  0001 C CNN
F 3 "" H 9000 2850 50  0001 C CNN
	1    9000 2850
	1    0    0    -1  
$EndComp
Text Notes 600  2050 0    50   ~ 0
Mono/Stereo Select
Text Notes 10500 5000 0    50   ~ 0
RS232
Text Notes 5100 5950 0    50   ~ 0
VGA Video
Text Notes 10450 3350 0    50   ~ 0
Atari Joystick
Text Notes 650  5350 0    50   ~ 0
Fit Sparkfun BOB-00544
$Comp
L Device:R R17
U 1 1
P 2000 4500
F 0 "R17" V 2050 4650 50  0000 L CNN
F 1 "47k" V 2000 4450 50  0000 L CNN
F 2 "Resistor_THT:R_Axial_DIN0204_L3.6mm_D1.6mm_P5.08mm_Horizontal" V 1930 4500 50  0001 C CNN
F 3 "~" H 2000 4500 50  0001 C CNN
	1    2000 4500
	0    1    1    0   
$EndComp
$Comp
L Connector:Micro_SD_Card_Det J16
U 1 1
P 1600 6600
F 0 "J16" H 1550 5783 50  0000 C CNN
F 1 "Micro_SD_Card_Det" H 1550 5874 50  0000 C CNN
F 2 "Connector_Card:microSD_HC_Hirose_DM3D-SF" H 3650 7300 50  0001 C CNN
F 3 "https://www.hirose.com/product/en/download_file/key_name/DM3/category/Catalog/doc_file_id/49662/?file_category_id=4&item_id=195&is_series=1" H 1600 6700 50  0001 C CNN
	1    1600 6600
	-1   0    0    1   
$EndComp
Wire Wire Line
	8750 4300 8850 4300
Wire Wire Line
	8750 4600 8850 4600
Wire Wire Line
	9150 4600 9400 4600
Wire Wire Line
	9300 4300 9300 3450
Wire Wire Line
	9150 4300 9300 4300
Wire Wire Line
	9750 4000 9750 3850
Wire Wire Line
	9750 3850 10400 3850
Text Notes 1050 7400 0    50   ~ 0
SMT micro-SD
NoConn ~ 2500 6100
NoConn ~ 2500 6200
NoConn ~ 2500 7000
NoConn ~ 2500 6300
$Comp
L power:GND #PWR0112
U 1 1
P 700 6250
F 0 "#PWR0112" H 700 6000 50  0001 C CNN
F 1 "GND" H 705 6077 50  0000 C CNN
F 2 "" H 700 6250 50  0001 C CNN
F 3 "" H 700 6250 50  0001 C CNN
	1    700  6250
	1    0    0    -1  
$EndComp
$Comp
L power:GND #PWR0113
U 1 1
P 3400 6950
F 0 "#PWR0113" H 3400 6700 50  0001 C CNN
F 1 "GND" H 3405 6777 50  0000 C CNN
F 2 "" H 3400 6950 50  0001 C CNN
F 3 "" H 3400 6950 50  0001 C CNN
	1    3400 6950
	1    0    0    -1  
$EndComp
Text Label 2550 6400 0    50   ~ 0
PA4_SD_MISO
Text Label 2550 6600 0    50   ~ 0
PA2_SD_CLK
Text Label 2550 6800 0    50   ~ 0
PA5_SD_MOSI
Text Label 2550 6900 0    50   ~ 0
PA3_SD_CS
$Comp
L power:+3.3V #PWR0114
U 1 1
P 3200 6250
F 0 "#PWR0114" H 3200 6100 50  0001 C CNN
F 1 "+3.3V" H 3215 6423 50  0000 C CNN
F 2 "" H 3200 6250 50  0001 C CNN
F 3 "" H 3200 6250 50  0001 C CNN
	1    3200 6250
	1    0    0    -1  
$EndComp
Wire Wire Line
	3200 6700 3200 6250
Wire Wire Line
	2500 6700 3200 6700
Wire Wire Line
	2500 6400 3100 6400
Wire Wire Line
	2500 6600 3100 6600
Wire Wire Line
	2500 6800 3100 6800
Wire Wire Line
	2500 6900 3100 6900
$Comp
L Device:LED D2
U 1 1
P 3300 2900
F 0 "D2" H 3300 2700 50  0000 C CNN
F 1 "LED" H 3300 2800 50  0000 C CNN
F 2 "LED_THT:LED_D3.0mm" H 3300 2900 50  0001 C CNN
F 3 "~" H 3300 2900 50  0001 C CNN
	1    3300 2900
	-1   0    0    1   
$EndComp
$Comp
L Device:R R21
U 1 1
P 2900 2900
F 0 "R21" V 2700 2850 50  0000 L CNN
F 1 "470" V 2800 2850 50  0000 L CNN
F 2 "Resistor_THT:R_Axial_DIN0204_L3.6mm_D1.6mm_P5.08mm_Horizontal" V 2830 2900 50  0001 C CNN
F 3 "~" H 2900 2900 50  0001 C CNN
	1    2900 2900
	0    1    1    0   
$EndComp
$Comp
L power:+3.3V #PWR0115
U 1 1
P 2650 2800
F 0 "#PWR0115" H 2650 2650 50  0001 C CNN
F 1 "+3.3V" H 2665 2973 50  0000 C CNN
F 2 "" H 2650 2800 50  0001 C CNN
F 3 "" H 2650 2800 50  0001 C CNN
	1    2650 2800
	1    0    0    -1  
$EndComp
Wire Wire Line
	3800 2800 4500 2800
Wire Wire Line
	800  6100 700  6100
Wire Wire Line
	700  6100 700  6250
Wire Wire Line
	1250 4500 1850 4500
$Comp
L Device:R R18
U 1 1
P 2000 4600
F 0 "R18" V 2050 4750 50  0000 L CNN
F 1 "47k" V 2000 4550 50  0000 L CNN
F 2 "Resistor_THT:R_Axial_DIN0204_L3.6mm_D1.6mm_P5.08mm_Horizontal" V 1930 4600 50  0001 C CNN
F 3 "~" H 2000 4600 50  0001 C CNN
	1    2000 4600
	0    1    1    0   
$EndComp
$Comp
L Device:R R19
U 1 1
P 2000 4800
F 0 "R19" V 2050 4950 50  0000 L CNN
F 1 "47k" V 2000 4750 50  0000 L CNN
F 2 "Resistor_THT:R_Axial_DIN0204_L3.6mm_D1.6mm_P5.08mm_Horizontal" V 1930 4800 50  0001 C CNN
F 3 "~" H 2000 4800 50  0001 C CNN
	1    2000 4800
	0    1    1    0   
$EndComp
$Comp
L Device:R R20
U 1 1
P 2000 5000
F 0 "R20" V 2050 5150 50  0000 L CNN
F 1 "47k" V 2000 4950 50  0000 L CNN
F 2 "Resistor_THT:R_Axial_DIN0204_L3.6mm_D1.6mm_P5.08mm_Horizontal" V 1930 5000 50  0001 C CNN
F 3 "~" H 2000 5000 50  0001 C CNN
	1    2000 5000
	0    1    1    0   
$EndComp
Wire Wire Line
	2400 4400 2400 4500
Wire Wire Line
	2400 4500 2150 4500
Wire Wire Line
	2150 4600 2400 4600
Wire Wire Line
	2400 4600 2400 4500
Connection ~ 2400 4500
Wire Wire Line
	2150 4800 2400 4800
Wire Wire Line
	2400 4800 2400 4700
Connection ~ 2400 4600
Wire Wire Line
	1250 4700 2400 4700
Connection ~ 2400 4700
Wire Wire Line
	2400 4700 2400 4600
Wire Wire Line
	1250 4800 1850 4800
Wire Wire Line
	1250 5000 1850 5000
Wire Wire Line
	2150 5000 2400 5000
Wire Wire Line
	2400 5000 2400 4800
Connection ~ 2400 4800
Wire Wire Line
	1250 4600 1850 4600
Wire Wire Line
	1250 4900 2550 4900
Wire Wire Line
	2550 4900 2550 5050
Wire Wire Line
	2650 2800 2650 2900
Wire Wire Line
	2650 2900 2750 2900
Wire Wire Line
	3050 2900 3150 2900
Wire Wire Line
	3450 2900 3800 2900
Wire Wire Line
	3800 2900 3800 2800
Wire Wire Line
	6750 1400 6100 1400
Wire Wire Line
	6750 1900 6100 1900
Wire Wire Line
	6750 2600 6100 2600
NoConn ~ 6750 2600
NoConn ~ 6750 1900
Wire Wire Line
	9600 1150 9600 1100
Wire Wire Line
	9600 1100 9750 1100
Wire Wire Line
	9750 1100 9750 1050
$Comp
L power:+3V3 #PWR0110
U 1 1
P 9000 2400
F 0 "#PWR0110" H 9000 2250 50  0001 C CNN
F 1 "+3V3" H 9015 2573 50  0000 C CNN
F 2 "" H 9000 2400 50  0001 C CNN
F 3 "" H 9000 2400 50  0001 C CNN
	1    9000 2400
	1    0    0    -1  
$EndComp
Wire Wire Line
	9000 2400 9000 2500
$Comp
L power:+BATT #PWR0111
U 1 1
P 8500 2400
F 0 "#PWR0111" H 8500 2250 50  0001 C CNN
F 1 "+BATT" H 8515 2573 50  0000 C CNN
F 2 "" H 8500 2400 50  0001 C CNN
F 3 "" H 8500 2400 50  0001 C CNN
	1    8500 2400
	1    0    0    -1  
$EndComp
$Comp
L power:GND #PWR0116
U 1 1
P 8500 2850
F 0 "#PWR0116" H 8500 2600 50  0001 C CNN
F 1 "GND" H 8505 2677 50  0000 C CNN
F 2 "" H 8500 2850 50  0001 C CNN
F 3 "" H 8500 2850 50  0001 C CNN
	1    8500 2850
	1    0    0    -1  
$EndComp
Wire Wire Line
	8500 2850 8500 2800
Wire Wire Line
	9000 2800 9000 2850
Wire Wire Line
	8500 2400 8500 2500
Wire Wire Line
	6200 4750 6650 4750
Wire Wire Line
	10400 5200 9750 5200
Wire Wire Line
	9750 5200 9750 5450
Wire Wire Line
	3400 6500 3400 6950
Wire Wire Line
	2500 6500 3400 6500
Wire Wire Line
	3850 5150 3200 5150
Text Label 3200 5150 0    50   ~ 0
PB2_LPT_INIT
$EndSCHEMATC
